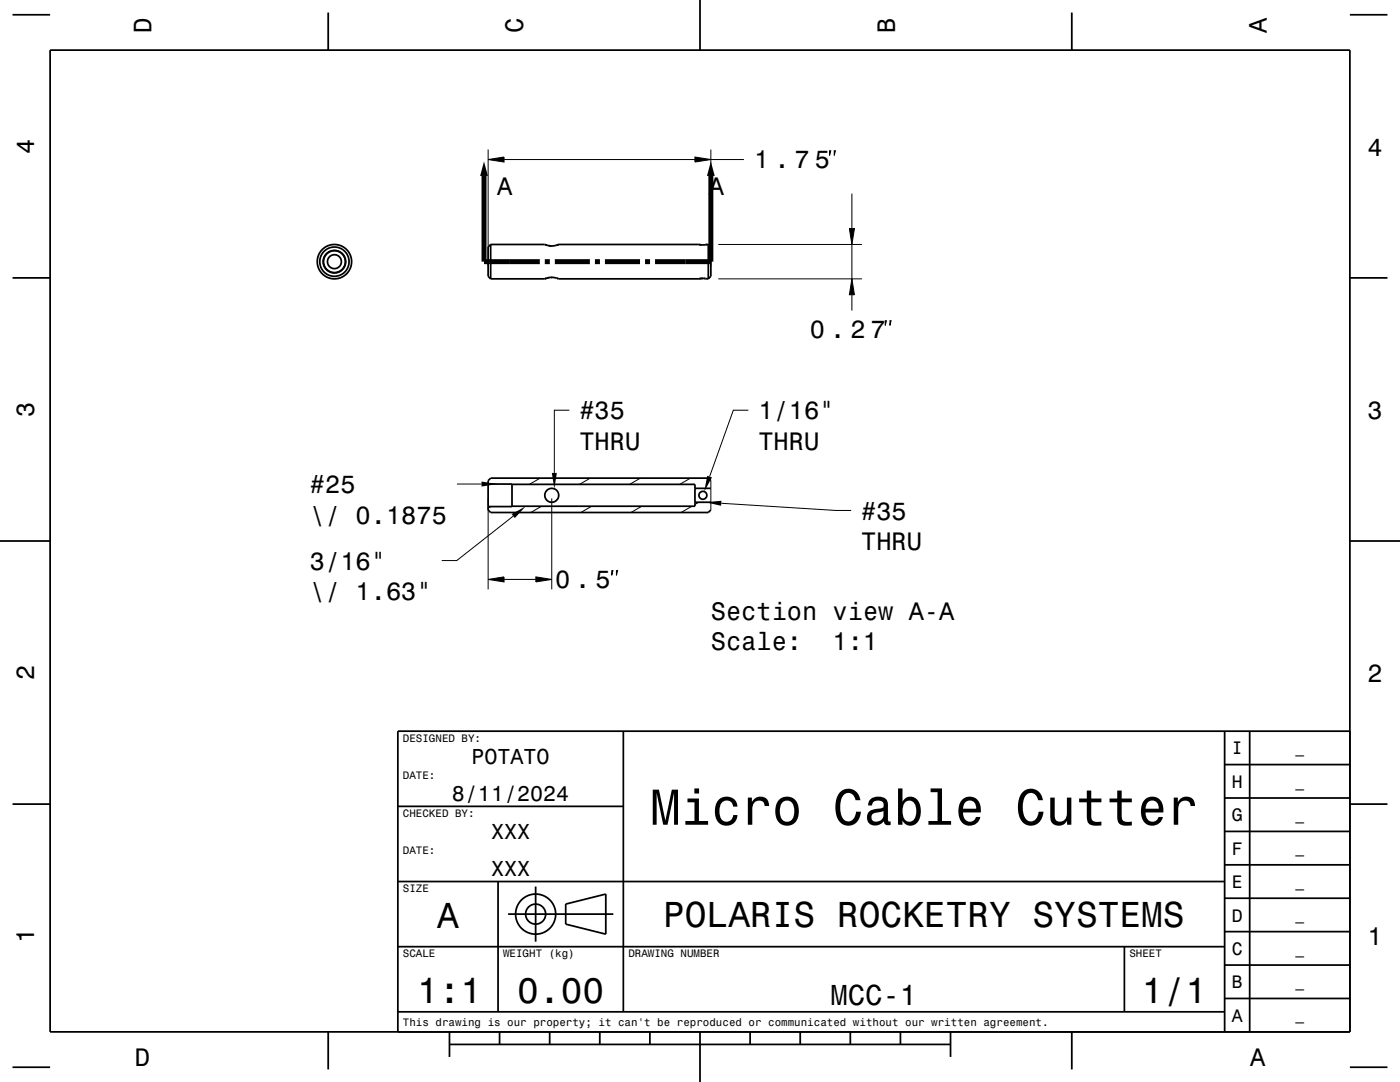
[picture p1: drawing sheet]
<svg xmlns="http://www.w3.org/2000/svg" width="279mm" height="216mm" viewBox="0 0 279 216" stroke-linecap="round" stroke-linejoin="round" font-family="sans-serif">
<g fill="none" stroke="#000" stroke-width=".2">
<path d="M97.4 31.8l3.2-.5v1zM97.4 29.8v23.3M100.6 31.8h38.1M138.7 31.3l3.2 .5-3.2 .5zM141.9 29.8v23.3M141.9 31.8h6.6M165.6 30.1h.2l-.2 .9zM166.5 30.1h.2l-.2 .9zM170 38.6v7M143.4 55.6h28.6M143.4 48.8h28.6M169.5 45.6h1l-.5 3.2z"/>
<path d="M170 55.6l.5 3.2h-1zM170 48.8v6.8M170 58.8v3.2M176.7 64h.2l-.2 .9zM177.6 64h.2l-.2 .9zM91.2 96.6h4.9M97.4 99.4v18.2M107.8 95.4l-2.2 1.3M110.1 99.4v18.2M113.6 81.9h-3v12.5M117.8 95.4l-2.2 1.3M127.8 95.4l-2.2 1.3"/>
<path d="M137.8 95.4l-2.2 1.3M141.9 95.9v5.9M149.3 81.9h-3l-4.7 13.2M97.4 115.6l3.2-.5v1zM98 101.1l-.6 .3M100.6 115.6h6.3M102.4 103l-11.2 8.9h-3M106.9 115.1l3.2 .5-3.2 .5zM108.1 101l-2.2 1.3M118.1 101l-2.2 1.3M122.1 113.9h.2l-.2 .9zM123 113.9h.3l-.3 .9z"/>
<path d="M128.1 101l-2.2 1.3M138.1 101l-2.2 1.3M139.5 100.2l-.8 .5M143.9 100.4l23 1.5h3"/>
</g>
<g fill="none" stroke="#000" stroke-width=".35">
<path d="M2.5 2.9h7.5M10 10h259.4v195.9h-259.4zM65.5 2.5v7.5M139.7 0v10M213.9 2.5v7.5M269.4 2.9h7.5M2.5 55.4h7.5M97.9 48.8h10.8l.4 .1M97.9 48.8v6.8M97.9 48.8l-.5 .5v5.8l.5 .5M108.8 48.8l.3 .1M109.1 48.9l1 .2"/>
<path d="M109.6 49l.5 .1M109.6 55.4l-.4 .1M110.1 55.3l1 .2M110.1 55.3l-1.4 .3h-10.8M110.1 55.3l.1 .1M110.1 55.3l-.1 .1M111.1 48.9l-1 .2M111.1 55.5l.3 .1M111.1 55.5l.4 .1 28.8-.1M111.1 48.9h.1M139.5 48.8h.2M139.7 48.8h-28.2l-.4 .1"/>
<path d="M139.7 48.8h1.1M139.7 48.8l.3 .1M140.3 55.5l.5 .1M140.3 55.5h.1M140.6 55.6h.1M140.8 48.8h.1M140.8 55.6h.6M140.8 55.6h.2M141.4 48.8l.5 .5v5.8l-.5 .5M141.4 48.8v6.8M141.4 48.8h-.6M269.4 55.4h7.5"/>
<path d="M97.4 96.6h4.8v4.5h-4.8M102.2 96.7h36.5v4.3h-36.5M138.7 97.4h3.2M141.9 95.9l-.5-.5h-43.5l-.5 .5v5.9l.5 .5h43.5l.5-.5M0 107.9h10M138.7 100.2h3.2M269.4 107.9h10M124.4 145.9v56M244.4 159.2h25M244.4 152.6h25M244.4 145.9v60M249.4 145.9v60"/>
<path d="M269.4 145.9h-190v60M2.5 160.5h7.5M79.4 175.9h165M79.4 160.9h45M99.4 175.9v26M106.9 176.9v11M244.4 179.2h25M244.4 172.6h25M244.4 165.9h25M269.4 160.5h7.5M79.4 188.9h165M101.4 182.4h21"/>
<path d="M112.9 180.4l8-2v8l-8-2zM224.4 188.9v13M244.4 199.2h25M244.4 192.6h25M244.4 185.9h25M2.5 213h7.5M65.5 205.9v7.5M79.4 201.9h165M89.7 208.4h100M89.7 205.9v5M99.7 205.9v2.5M109.7 205.9v2.5"/>
<path d="M119.7 205.9v2.5M129.7 205.9v2.5M139.7 205.9v10M149.7 205.9v2.5M159.7 205.9v2.5M169.7 205.9v2.5M179.7 205.9v2.5M189.7 205.9v5M213.9 205.9v7.5M269.4 213h7.5"/>
<circle cx="66.7" cy="52.2" r="2.25"/>
<circle cx="66.7" cy="52.2" r="3.4"/>
<circle cx="66.7" cy="52.2" r="2.92"/>
<circle cx="66.7" cy="52.2" r="2.18"/>
<circle cx="66.7" cy="52.2" r="1.39"/>
<circle cx="110.1" cy="98.8" r="1.39"/>
<circle cx="140.3" cy="98.8" r=".79"/>
<circle cx="106.9" cy="182.4" r="2"/>
<circle cx="106.9" cy="182.4" r="4"/>
</g>
<path d="M96.6 35.1v17.1h11.1M141.9 35.1v17.1h-11.2M108.7 52.2h1M110.7 52.2h7M118.7 52.2h1M120.7 52.2h7M128.7 52.2h1" fill="none" stroke="#000" stroke-width="1" stroke-linecap="butt"/>
<g fill="#000">
<path d="M96.6 32.2l.8 2.9h-1.6z" fill-rule="evenodd"/>
<path d="M97.4 31.8l3.2-.5v1z" fill-rule="evenodd"/>
<path d="M138.7 31.3l3.2 .5-3.2 .5z" fill-rule="evenodd"/>
<path d="M141.9 32.2l.7 2.9h-1.5z" fill-rule="evenodd"/>
<path d="M169.5 45.6h1l-.5 3.2z" fill-rule="evenodd"/>
<path d="M170 55.6l.5 3.2h-1z" fill-rule="evenodd"/>
<path d="M96.1 96.1l3.2 .5-3.2 .5z" fill-rule="evenodd"/>
<path d="M110.1 94.4h1l-.5 3.1z" fill-rule="evenodd"/>
<path d="M141.1 94.9l1 .4-1.6 2.8z" fill-rule="evenodd"/>
<path d="M140.8 100.2l3.2-.3-.1 1z" fill-rule="evenodd"/>
<path d="M97.4 115.6l3.2-.5v1z" fill-rule="evenodd"/>
<path d="M102.1 102.6l2.8-1.6-2.2 2.4z" fill-rule="evenodd"/>
<path d="M106.9 115.1l3.2 .5-3.2 .5z" fill-rule="evenodd"/>
</g>
<text font-size="10.1" x="129.8" y="164.6">Micro Cable Cutter</text>
<g font-size="7.2">
<text x="87.2" y="185.2">A</text>
<text x="132.4" y="185">POLARIS ROCKETRY SYSTEMS</text>
<text x="83.2" y="200.2">1:1</text>
<text x="103.2" y="200.2">0.00</text>
<text x="227.9" y="200.2">1/1</text>
</g>
<text font-size="5.8" x="165.7" y="200.5">MCC-1</text>
<g font-size="5">
<text x="30.2" y="6.5" transform="rotate(-90 30.2 6.5)">D</text>
<text x="104.4" y="6.5" transform="rotate(-90 104.4 6.5)">C</text>
<text x="178.6" y="6.5" transform="rotate(-90 178.6 6.5)">B</text>
<text x="252.8" y="6.5" transform="rotate(-90 252.8 6.5)">A</text>
<text x="6.8" y="30.7" transform="rotate(-90 6.8 30.7)">4</text>
<text x="150.5" y="33.6">1 . 7 5</text>
<text x="272.9" y="31">4</text>
<text x="99.2" y="38.9">A</text>
<text x="141.5" y="38.9">A</text>
<text x="161.6" y="67.5">0 . 2 7</text>
<text x="6.8" y="83.2" transform="rotate(-90 6.8 83.2)">3</text>
<text x="115.6" y="83.7">#35</text>
<text x="151.3" y="83.7">1/16&quot;</text>
<text x="272.9" y="83.5">3</text>
<text x="115.6" y="89.7">THRU</text>
<text x="151.3" y="89.7">THRU</text>
<text x="61.9" y="98.4">#25</text>
<text x="61.9" y="104.5">\/ 0.1875</text>
<text x="171.9" y="103.7">#35</text>
<text x="61.9" y="113.7">3/16&quot;</text>
<text x="171.9" y="109.7">THRU</text>
<text x="61.9" y="119.7">\/ 1.63&quot;</text>
<text x="110.8" y="117.4">0 . 5</text>
<text x="141.9" y="123.7">Section view A-A</text>
<text x="141.9" y="129.7">Scale:</text>
<text x="166.2" y="129.7">1:1</text>
<text x="6.8" y="135.7" transform="rotate(-90 6.8 135.7)">2</text>
<text x="272.9" y="136">2</text>
<text x="6.8" y="188.2" transform="rotate(-90 6.8 188.2)">1</text>
<text x="272.9" y="188.5">1</text>
<text x="26.9" y="212.7">D</text>
<text x="249.5" y="212.7">A</text>
</g>
<g font-size="4.3">
<text x="94.1" y="152.4">POTATO</text>
<text x="90.2" y="159.9">8/11/2024</text>
<text x="98" y="167.4">XXX</text>
<text x="98" y="174.9">XXX</text>
</g>
<g font-size="3.6">
<text x="245.8" y="150.5">I</text>
<text x="245.8" y="157.2">H</text>
<text x="245.8" y="163.9">G</text>
<text x="245.8" y="170.5">F</text>
<text x="245.8" y="177.2">E</text>
<text x="245.8" y="183.9">D</text>
<text x="245.8" y="190.5">C</text>
<text x="245.8" y="197.2">B</text>
<text x="245.8" y="203.9">A</text>
</g>
<g font-size="2.9">
<text x="258.5" y="150.3">_</text>
<text x="258.5" y="156.9">_</text>
<text x="258.5" y="163.6">_</text>
<text x="258.5" y="170.3">_</text>
<text x="258.5" y="176.9">_</text>
<text x="258.5" y="183.6">_</text>
<text x="258.5" y="190.3">_</text>
<text x="258.5" y="196.9">_</text>
<text x="258.5" y="203.6">_</text>
</g>
<g font-size="2.2">
<text x="80.4" y="148">DESIGNED BY:</text>
<text x="80.4" y="155.5">DATE:</text>
<text x="80.4" y="163">CHECKED BY:</text>
<text x="80.4" y="170.5">DATE:</text>
<text x="80.4" y="178">SIZE</text>
<text x="80.4" y="191">SCALE</text>
<text x="100.4" y="191">WEIGHT (kg)</text>
<text x="125.4" y="191">DRAWING NUMBER</text>
<text x="225.4" y="191">SHEET</text>
<text x="80.4" y="204.7">This drawing is our property; it can't be reproduced or communicated without our written agreement.</text>
</g>
</svg>
